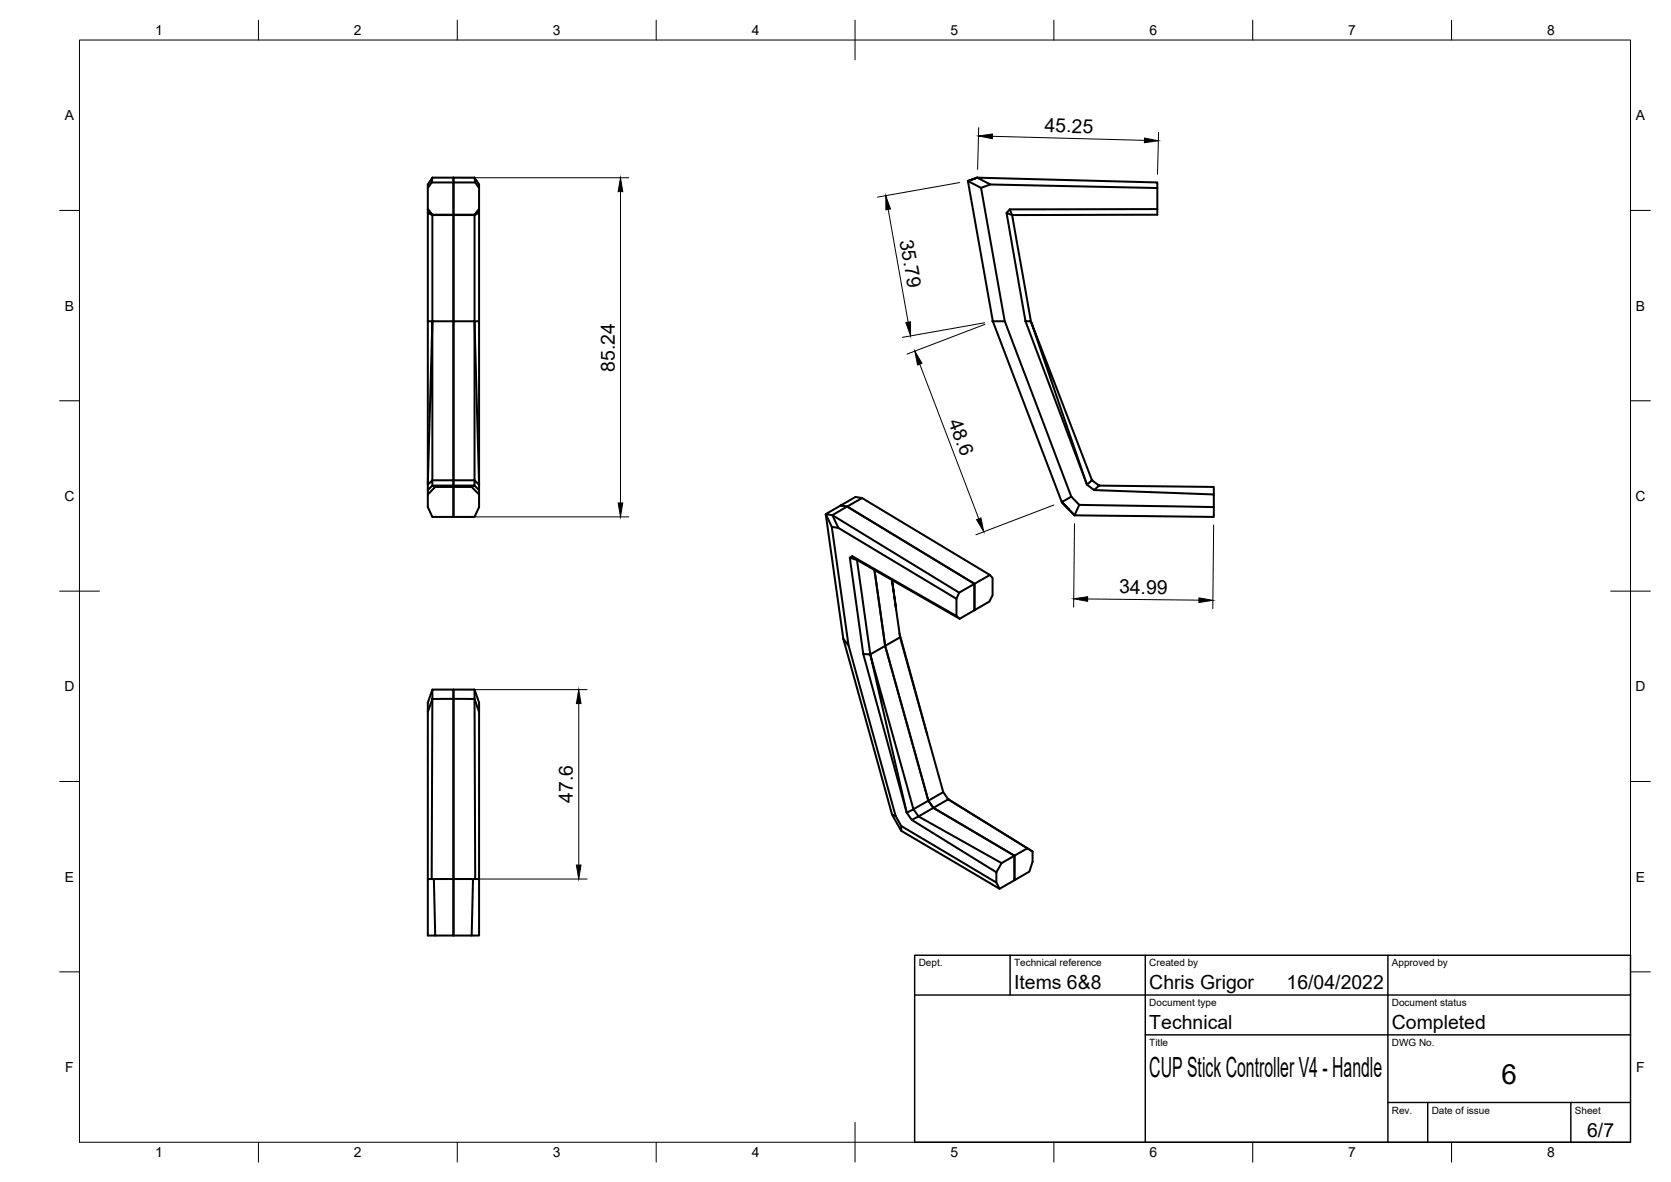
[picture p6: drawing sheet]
<svg xmlns="http://www.w3.org/2000/svg" width="420mm" height="297mm" viewBox="0 0 420 297" stroke-linecap="round" stroke-linejoin="round" font-family="sans-serif">
<!-- layer: Visible -->
<g fill="none" stroke="#000" stroke-width=".51">
<path d="M107.6 52.6l1.1 1.4M107.6 52.5l1.1 1.5M108.7 54h5.3zM108.7 44.6h5.3M108.7 54v26.7h5.3M108.7 54l-1.1-.5v27.2M108.7 44.6l-1.1 1.8v7.1M108.7 44.6l-.2 1.3M114 44.6v76.1M114 44.6h5.3M114 44.6v1.3h5.5l-.2-1.3M114 54v26.7"/>
<path d="M119.3 54h-5.3M119.3 54v26.7h-5.3M119.3 44.6l1.2 1.8v.9M119.5 45.9l1 1.4v5.2l-1.2 1.5h-5.3v-8.1h-5.5l-.9 1.4M120.5 52.5v74.9l-1.2 2.5h-5.3v-9.2M120.5 52.6l-1.2 1.4 1.2-.5M245.7 44.6l-2.3 .9 6.2 35.2M245.7 44.6h.1M245.7 44.6l-2.3 .9 3.3 1.7M245.7 44.6l45.3 1.3v1.4M245.7 44.6l3.3 1.8M253.1 53.5l1.4 .5 4.7 26.7h-1.3z"/>
<path d="M253.1 53.5l.8-.9 37.1-.1v-5.2l-42-.9-2.3 .8 5.9 33.5 16.8 44.1M291 52.5v1.5h-36.5l-.6-1.4M107.6 80.7h1.1M107.6 80.7v46.7l1.1 2.5h5.3v-7.5h4.6l1.9 1.9M114 80.7v40h-5.3v-40l-1.1 41.1 1.1-1.1v1.3l-1.1 1.2M119.3 80.7v40h-5.3M120.5 80.7h-1.2l1.2 41.1-1.2-1.1v1.3h-5.3v.4h-4.6M249.6 80.7l17.4 45.5 2.4-1.4M249.6 80.7h3M257.9 80.7l15.4 41.1 1.8 1.4 30.1 1.1v3.1l-33.8-.5-2-2.1M114 120.7v1.3h-5.3l.7 .4-1.8 1.9M118.6 122.4l.7-.4 1.2 1.2"/>
<path d="M210.8 132.7l-1.5-3.2 31.9 19.4M211.4 127l-3.8 2.2 4.4 31.4M211.4 127l1.6 .3M211.4 127l1.6 .3 32 19.4v6.6M211.4 127l3.7-2.1 1.7 .3-3.8 2.1M213 127.3l-3.7 2.2-1.7-.3 1.5 3.2M214.3 139.8l1.2 .9M216.8 125.2l32.1 19.3-3.9 2.2-32-19.4M267 126.2l3.2 3.3zM267 126.2l1.8 1.9M271.4 126.9l-1.2 2.6 35 .4v-2.5M274.6 120.7l-15.4-40 14.1 41.1 1.3-1.1 1.8 1.3-1.3 1.2"/>
<path d="M276.4 122l28.8 .4v1.9M213.7 140.2l.6-.4 26.2 15v-4.3l-29.7-17.8-1.7-.3 4.3 29.8 11.8 42.8M215.5 140.7l25.8 14.8 3.7-2.2M215.5 140.7l3.3 23.8 3.8-2.2M215.5 140.7l-1.8-.5 3.4 24.2M225.3 153.1l-1-7.3 2 14.4-3.7 2.1M226.2 159.2l7 25.4M240.5 150.5l.7-1.6 3.8-2.2v6.6M240.5 154.8l.8 .7M248.9 144.5l.7 .8v4.3l-.8 1.6-3.8 2.1M108.7 173.3h5.3v2.3h-5.3zM108.7 173.3l-1.1 3.3v58.5h1.8l-.3-14.2"/>
<path d="M108.7 175.6l-1.1 3.3M108.7 175.6l-.2 45.3M119.3 173.3v2.3h-5.3v45.3h-6.4M119.3 173.3h-5.3v61.8h-4.6M119.3 173.3l1.2 3.3v58.5h-6.5v-14.2h5.5l-.2-45.3 1.2 3.3M212 160.6l12.3 44.1 .9 .3M212 160.6l1.4 1.6M217.1 164.4l1.7 .1M217.1 164.4l10.9 39.8 1.3 1.8 21.2 13.2v2.6l-23.9-14.2-1.4-2.6M222.6 162.3l10.8 38.9-3.7 2.2-10.9-38.9 9.2 39.7 1.7-.8 1.2 1.8-1.6 .8M222.6 162.3l-2.7-19.1 2.7 19.1 10.8 38.9M226.3 160.2l10.9 38.9-3.8 2.1"/>
<path d="M237.2 199.1l1.2 1.8-3.7 2.1 20.4 12-3.3 1.9M224.3 204.7l2.3 4.1M226.6 207.6v1.2l24.7 14.6-.8-1.6M233.4 201.2l1.3 1.8-3.8 2.2 20.9 11.7-1.3 2.3M238.4 200.9l21.2 13.1v2.6l-.8 2.4-3.7 2.2v-6.2l-20.4-12-1.3-1.8M238.4 200.9l19.9 12.3M259.6 214l-1.3-.8-3.2 1.8v6.2l-3.8 2.2M118.9 220.9l-.3 14.2M119.5 220.9h1"/>
</g>
<circle cx="267" cy="126.2" r=".25" fill="#000"/>
<g fill="#000" stroke="#000" stroke-width=".25">
<circle cx="249.6" cy="80.7" r=".24"/>
<circle cx="274.6" cy="120.7" r=".24"/>
<circle cx="276.3" cy="122" r=".24"/>
<circle cx="218.7" cy="164.5" r=".24"/>
<circle cx="238.4" cy="200.9" r=".24"/>
</g>
<!-- layer: Border -->
<g fill="none" stroke="#000" stroke-width=".25">
<path d="M20 10.1h390v276.9h-390zM65 5.1v5M115 5.1v5M165 5.1v5M215 5.1v10M265 5.1v5M315 5.1v5M365 5.1v5M15 52.9h5M410 52.9h5M15 100.7h5M410 100.7h5"/>
<path d="M15 148.6h10M405 148.6h10M15 196.4h5M410 196.4h5M15 244.2h5M410 244.2h5M65 287v5M115 287v5M165 287v5M215 282.1v9.9M265 287v5M315 287v5"/>
<path d="M365 287v5"/>
</g>
<!-- layer: TitleBlock -->
<path d="M230 240.1h180v46.9h-180zM230 250h180M254 240.1v9.9M288 240.1v46.9M349 240.1v46.9M288 260.1h122M349 277.1h61M359 277.1v9.9M395 277.1v9.9" fill="none" stroke="#000" stroke-width=".36"/>
<!-- layer: Dimensions -->
<g fill="none" stroke="#000" stroke-width=".25">
<path d="M246.1 32.1l-.3 10.5M249.5 34.3l38.3 1M291.3 33.3l-.3 10.5M116.1 44.7h42M156 48.2v78.2M223.3 52.6l5 28.4M241.3 45.9l-20.7 3.6M231.3 91.5l14.8 38.9M247.6 81.1l-20.7 3.7M247.7 81.5l-19.6 7.5M116.1 129.9h42M265 126.9l-19.6 7.5"/>
<path d="M270.2 131.6l-.2 21M305.2 132l-.3 21M273.5 150.5l28 .3M116.1 173.3h31.5M145.5 176.8v40.6M116.1 220.9h31.5"/>
</g>
<path d="M246 34.2l3.5-.5v1.1zM287.8 34.7l3.5 .7-3.6 .5zM156 44.7l.6 3.5h-1.2zM222.7 49.2l1.2 3.3-1.1 .2zM227.8 81.1l1.1-.2 .1 3.5zM230 88.2l1.8 3.1-1.1 .4zM155.4 126.4h1.2l-.6 3.5zM245.6 130.6l1.1-.4 .7 3.4zM270 150.5l3.5-.5v1.1zM301.5 150.2l3.5 .7-3.5 .5zM145.5 173.3l.6 3.5h-1.2zM144.9 217.4h1.2l-.6 3.5z" fill="#000" stroke="#000" stroke-width=".25"/>
<g font-size="7">
<text x="289" y="270.6">CUP Stick Controller V4 - Handle</text>
<text x="377.5" y="272.3">6</text>
</g>
<g font-size="4.9">
<text x="262.6" y="33.2" transform="rotate(1 262.6 33.2)">45.25</text>
<text x="226.2" y="60.5" transform="rotate(80 226.2 60.5)">35.79</text>
<text x="154.6" y="93.4" transform="rotate(-90 154.6 93.4)">85.24</text>
<text x="238.4" y="106.1" transform="rotate(69 238.4 106.1)">48.6</text>
<text x="281.4" y="149.1" transform="rotate(1 281.4 149.1)">34.99</text>
<text x="144.1" y="201.8" transform="rotate(-90 144.1 201.8)">47.6</text>
<text x="255" y="248.5">Items 6&amp;8</text>
<text x="289" y="248.5">Chris Grigor</text>
<text x="323.5" y="248.5">16/04/2022</text>
<text x="289" y="258.6">Technical</text>
<text x="350" y="258.6">Completed</text>
<text x="399.1" y="285.7">6/7</text>
</g>
<g font-size="3.5">
<text x="39" y="8.8">1</text>
<text x="89" y="8.8">2</text>
<text x="139" y="8.8">3</text>
<text x="189" y="8.8">4</text>
<text x="239" y="8.8">5</text>
<text x="289" y="8.8">6</text>
<text x="339" y="8.8">7</text>
<text x="389" y="8.8">8</text>
<text x="16.3" y="30.2">A</text>
<text x="411.3" y="30.2">A</text>
<text x="16.3" y="78">B</text>
<text x="411.3" y="78">B</text>
<text x="16.2" y="125.9">C</text>
<text x="411.2" y="125.9">C</text>
<text x="16.2" y="173.7">D</text>
<text x="411.2" y="173.7">D</text>
<text x="16.3" y="221.6">E</text>
<text x="411.3" y="221.6">E</text>
<text x="16.4" y="269.4">F</text>
<text x="411.4" y="269.4">F</text>
<text x="39" y="290.8">1</text>
<text x="89" y="290.8">2</text>
<text x="139" y="290.8">3</text>
<text x="189" y="290.8">4</text>
<text x="239" y="290.8">5</text>
<text x="289" y="290.8">6</text>
<text x="339" y="290.8">7</text>
<text x="389" y="290.8">8</text>
</g>
<g font-size="2.5">
<text x="231" y="242.9">Dept.</text>
<text x="255" y="242.9">Technical reference</text>
<text x="289" y="242.9">Created by</text>
<text x="350" y="242.9">Approved by</text>
<text x="289" y="252.8">Document type</text>
<text x="350" y="252.8">Document status</text>
<text x="289" y="262.9">Title</text>
<text x="350" y="262.9">DWG No.</text>
<text x="350" y="279.9">Rev.</text>
<text x="360" y="279.9">Date of issue</text>
<text x="396" y="279.9">Sheet</text>
</g>
</svg>
